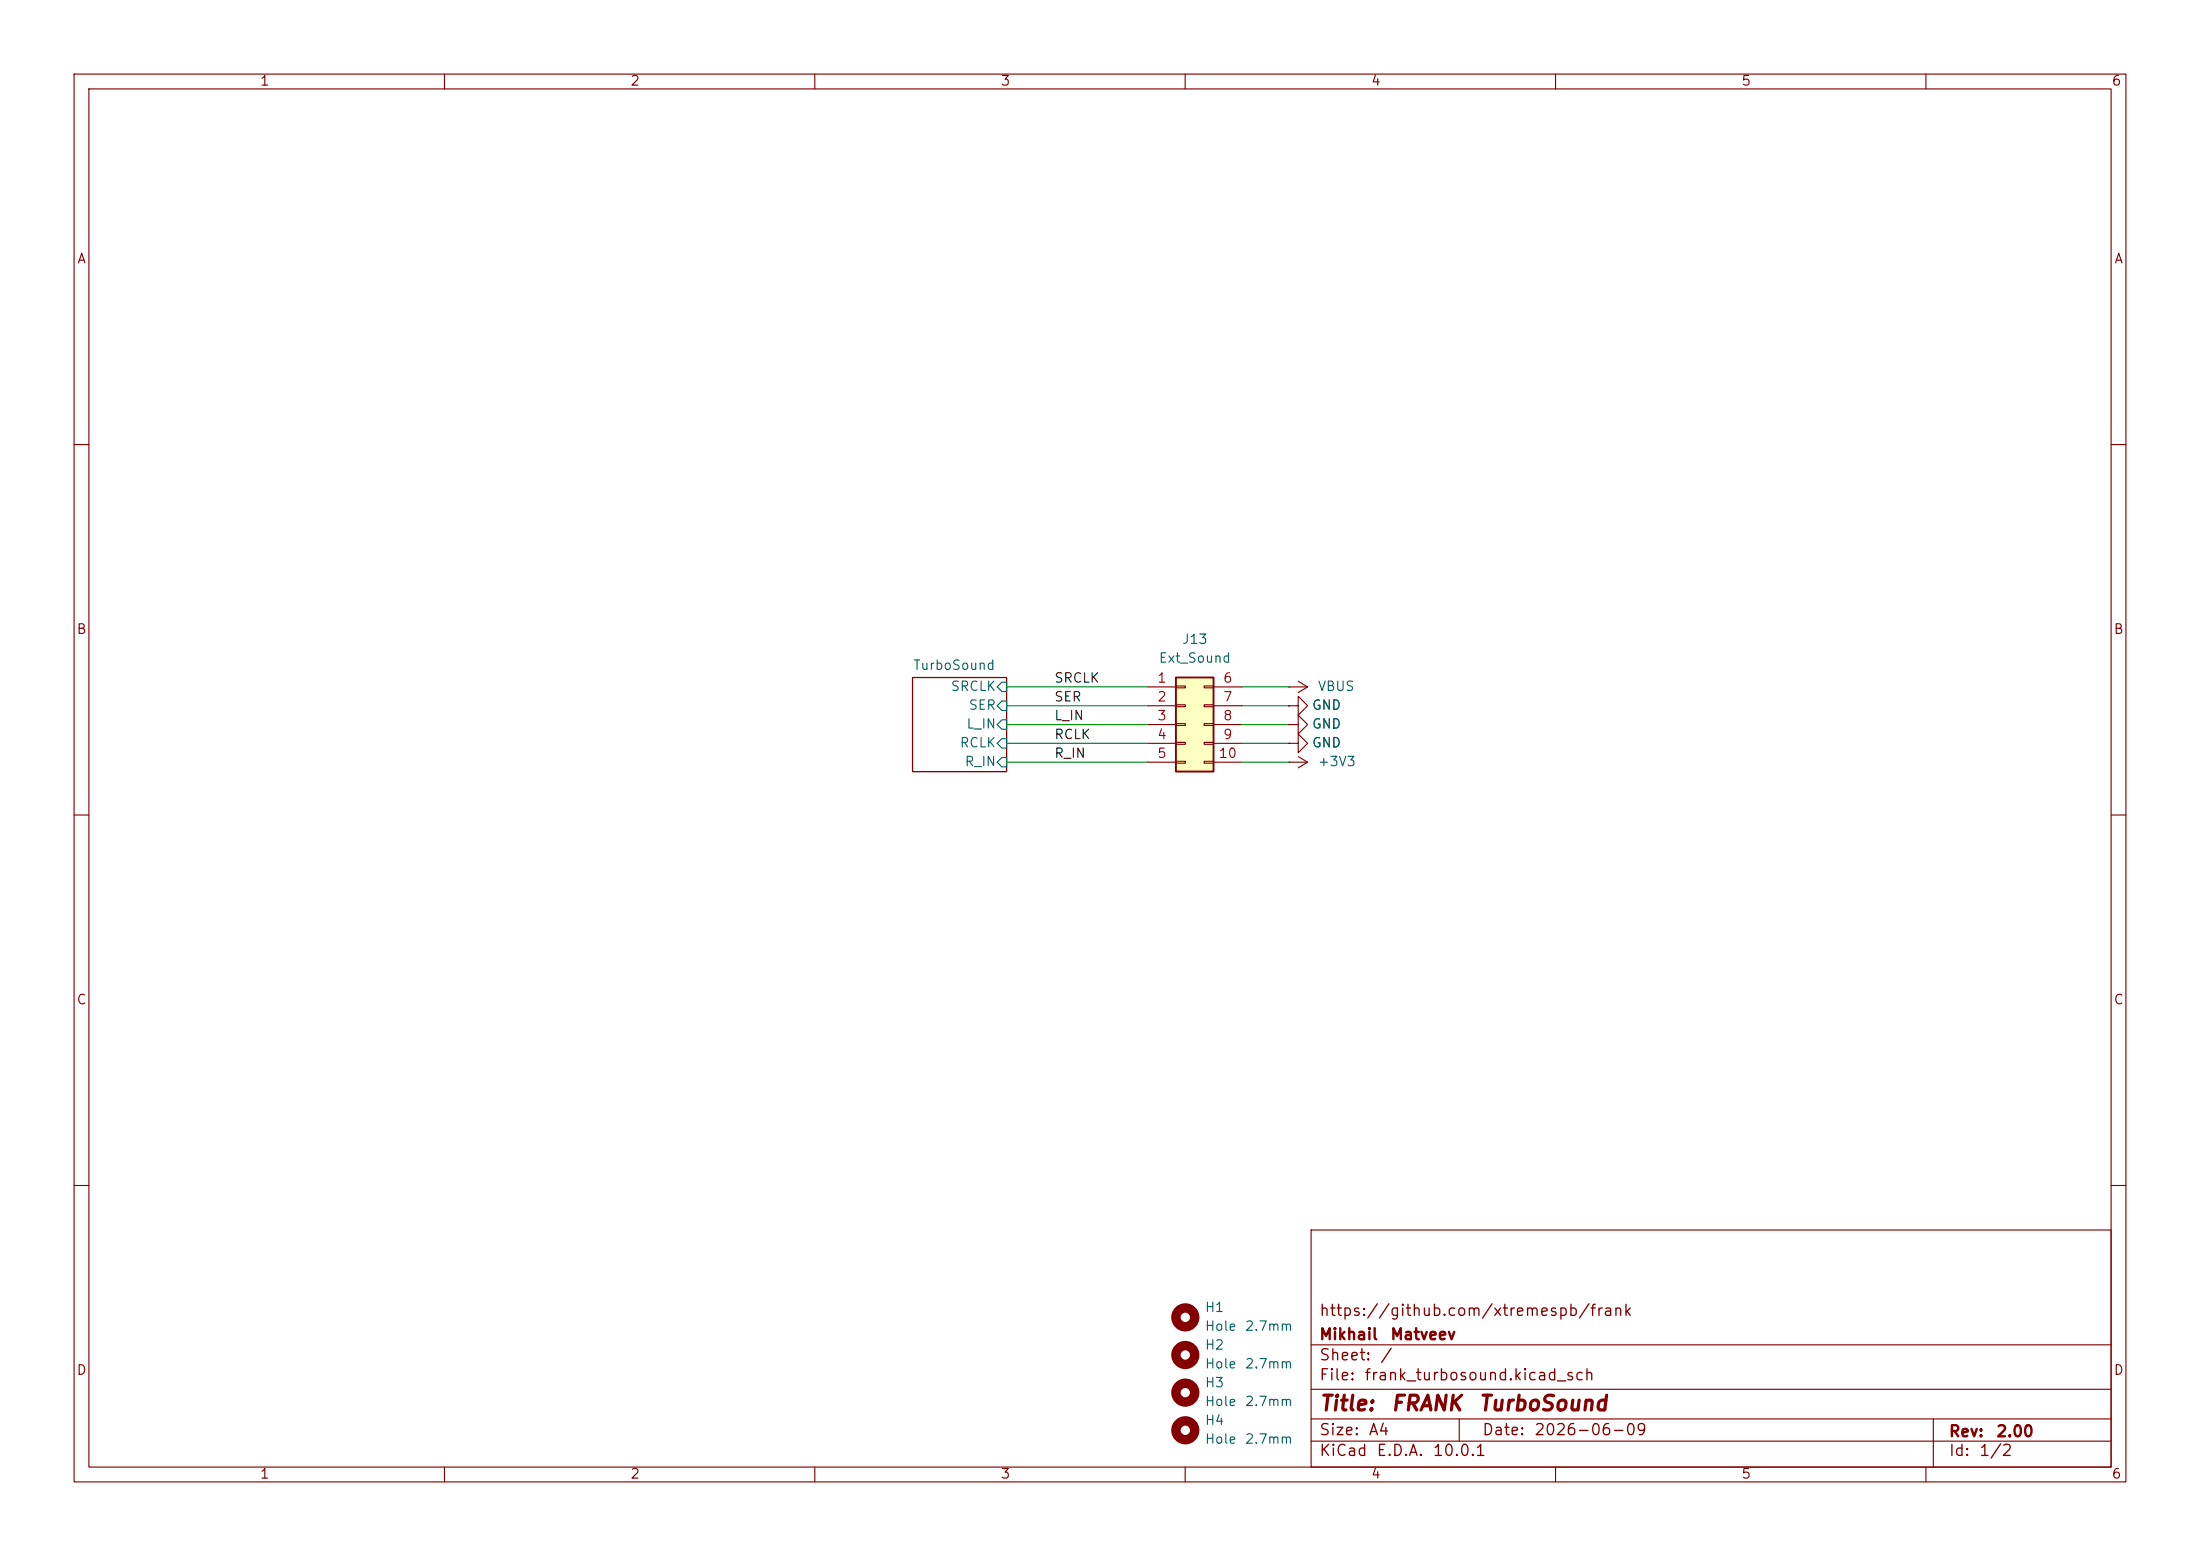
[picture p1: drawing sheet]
(kicad_sch
 (version 20260306)
 (generator "eeschema")
 (generator_version "10.0")
 (paper "A4")
 (title_block
  (title "${NAME} ${MODEL}")
  (date "${DATE}")
  (rev "${VERSION}")
  (company "Mikhail Matveev")
  (comment 1 "https://github.com/xtremespb/frank"))
 (lib_symbols
  (symbol "FRANK:+3V3"
   (power global)
   (pin_numbers (hide yes))
   (pin_names
    (offset 0) (hide yes)) (exclude_from_sim no) (in_bom yes) (on_board yes)
   (in_pos_files yes)
   (duplicate_pin_numbers_are_jumpers no)
   (property "Reference" "#PWR" (at 0 -3.81 0) (show_name no) (do_not_autoplace no) (hide yes) (effects (font (size 1.27 1.27))))
   (property "Value" "+3V3" (at 0 3.556 0) (show_name no) (do_not_autoplace no) (effects (font (size 1.27 1.27))))
   (property "Footprint" "" (at 0 0 0) (show_name no) (do_not_autoplace no) (hide yes) (effects (font (size 1.27 1.27))))
   (property "Datasheet" "" (at 0 0 0) (show_name no) (do_not_autoplace no) (hide yes) (effects (font (size 1.27 1.27))))
   (property "Description" "Power symbol creates a global label with name \"+3V3\"" (at 0 0 0) (show_name no) (do_not_autoplace no) (hide yes) (effects (font (size 1.27 1.27))))
   (symbol "+3V3_0_1"
    (polyline (pts (xy -0.762 1.27) (xy 0 2.54)) (stroke (width 0) (type default)) (fill (type none)))
    (polyline (pts (xy 0 2.54) (xy 0.762 1.27)) (stroke (width 0) (type default)) (fill (type none)))
    (polyline (pts (xy 0 0) (xy 0 2.54)) (stroke (width 0) (type default)) (fill (type none))))
   (symbol "+3V3_1_1"
    (pin power_in line (at 0 0 90) (length 0) (name "" (effects (font (size 1.27 1.27)))) (number "1" (effects (font (size 1.27 1.27))))))
   (embedded_fonts no))
  (symbol "FRANK:Conn_02x05_Top_Bottom"
   (pin_names
    (offset 1.016) (hide yes)) (exclude_from_sim no) (in_bom yes) (on_board yes)
   (in_pos_files yes)
   (duplicate_pin_numbers_are_jumpers no)
   (property "Reference" "J" (at 1.27 7.62 0) (show_name no) (do_not_autoplace no) (effects (font (size 1.27 1.27))))
   (property "Value" "Conn_02x05_Top_Bottom" (at 1.27 -7.62 0) (show_name no) (do_not_autoplace no) (effects (font (size 1.27 1.27))))
   (property "Footprint" "" (at 0 0 0) (show_name no) (do_not_autoplace no) (hide yes) (effects (font (size 1.27 1.27))))
   (property "Datasheet" "" (at 0 0 0) (show_name no) (do_not_autoplace no) (hide yes) (effects (font (size 1.27 1.27))))
   (property "Description" "Generic connector, double row, 02x05, top/bottom pin numbering scheme (row 1: 1...pins_per_row, row2: pins_per_row+1 ... num_pins), script generated (kicad-library-utils/schlib/autogen/connector/)" (at 0 0 0) (show_name no) (do_not_autoplace no) (hide yes) (effects (font (size 1.27 1.27))))
   (symbol "Conn_02x05_Top_Bottom_1_1"
    (rectangle (start -1.27 6.35) (end 3.81 -6.35) (stroke (width 0.254) (type default)) (fill (type background)))
    (rectangle (start -1.27 5.207) (end 0 4.953) (stroke (width 0.1524) (type default)) (fill (type none)))
    (rectangle (start -1.27 2.667) (end 0 2.413) (stroke (width 0.1524) (type default)) (fill (type none)))
    (rectangle (start -1.27 0.127) (end 0 -0.127) (stroke (width 0.1524) (type default)) (fill (type none)))
    (rectangle (start -1.27 -2.413) (end 0 -2.667) (stroke (width 0.1524) (type default)) (fill (type none)))
    (rectangle (start -1.27 -4.953) (end 0 -5.207) (stroke (width 0.1524) (type default)) (fill (type none)))
    (rectangle (start 3.81 5.207) (end 2.54 4.953) (stroke (width 0.1524) (type default)) (fill (type none)))
    (rectangle (start 3.81 2.667) (end 2.54 2.413) (stroke (width 0.1524) (type default)) (fill (type none)))
    (rectangle (start 3.81 0.127) (end 2.54 -0.127) (stroke (width 0.1524) (type default)) (fill (type none)))
    (rectangle (start 3.81 -2.413) (end 2.54 -2.667) (stroke (width 0.1524) (type default)) (fill (type none)))
    (rectangle (start 3.81 -4.953) (end 2.54 -5.207) (stroke (width 0.1524) (type default)) (fill (type none)))
    (pin passive line (at -5.08 5.08 0) (length 3.81) (name "Pin_1" (effects (font (size 1.27 1.27)))) (number "1" (effects (font (size 1.27 1.27)))))
    (pin passive line (at -5.08 2.54 0) (length 3.81) (name "Pin_2" (effects (font (size 1.27 1.27)))) (number "2" (effects (font (size 1.27 1.27)))))
    (pin passive line (at -5.08 0 0) (length 3.81) (name "Pin_3" (effects (font (size 1.27 1.27)))) (number "3" (effects (font (size 1.27 1.27)))))
    (pin passive line (at -5.08 -2.54 0) (length 3.81) (name "Pin_4" (effects (font (size 1.27 1.27)))) (number "4" (effects (font (size 1.27 1.27)))))
    (pin passive line (at -5.08 -5.08 0) (length 3.81) (name "Pin_5" (effects (font (size 1.27 1.27)))) (number "5" (effects (font (size 1.27 1.27)))))
    (pin passive line (at 7.62 5.08 180) (length 3.81) (name "Pin_6" (effects (font (size 1.27 1.27)))) (number "6" (effects (font (size 1.27 1.27)))))
    (pin passive line (at 7.62 2.54 180) (length 3.81) (name "Pin_7" (effects (font (size 1.27 1.27)))) (number "7" (effects (font (size 1.27 1.27)))))
    (pin passive line (at 7.62 0 180) (length 3.81) (name "Pin_8" (effects (font (size 1.27 1.27)))) (number "8" (effects (font (size 1.27 1.27)))))
    (pin passive line (at 7.62 -2.54 180) (length 3.81) (name "Pin_9" (effects (font (size 1.27 1.27)))) (number "9" (effects (font (size 1.27 1.27)))))
    (pin passive line (at 7.62 -5.08 180) (length 3.81) (name "Pin_10" (effects (font (size 1.27 1.27)))) (number "10" (effects (font (size 1.27 1.27))))))
   (embedded_fonts no))
  (symbol "FRANK:GND"
   (power global)
   (pin_numbers (hide yes))
   (pin_names
    (offset 0) (hide yes)) (exclude_from_sim no) (in_bom yes) (on_board yes)
   (in_pos_files yes)
   (duplicate_pin_numbers_are_jumpers no)
   (property "Reference" "#PWR" (at 0 -6.35 0) (show_name no) (do_not_autoplace no) (hide yes) (effects (font (size 1.27 1.27))))
   (property "Value" "GND" (at 0 -3.81 0) (show_name no) (do_not_autoplace no) (effects (font (size 1.27 1.27))))
   (property "Footprint" "" (at 0 0 0) (show_name no) (do_not_autoplace no) (hide yes) (effects (font (size 1.27 1.27))))
   (property "Datasheet" "" (at 0 0 0) (show_name no) (do_not_autoplace no) (hide yes) (effects (font (size 1.27 1.27))))
   (property "Description" "Power symbol creates a global label with name \"GND\" , ground" (at 0 0 0) (show_name no) (do_not_autoplace no) (hide yes) (effects (font (size 1.27 1.27))))
   (symbol "GND_0_1"
    (polyline (pts (xy 0 0) (xy 0 -1.27) (xy 1.27 -1.27) (xy 0 -2.54) (xy -1.27 -1.27) (xy 0 -1.27)) (stroke (width 0) (type default)) (fill (type none))))
   (symbol "GND_1_1"
    (pin power_in line (at 0 0 270) (length 0) (name "" (effects (font (size 1.27 1.27)))) (number "1" (effects (font (size 1.27 1.27))))))
   (embedded_fonts no))
  (symbol "FRANK:MountingHole"
   (pin_names
    (offset 1.016)) (exclude_from_sim yes) (in_bom no) (on_board yes)
   (in_pos_files yes)
   (duplicate_pin_numbers_are_jumpers no)
   (property "Reference" "H" (at 0 5.08 0) (show_name no) (do_not_autoplace no) (effects (font (size 1.27 1.27))))
   (property "Value" "MountingHole" (at 0 3.175 0) (show_name no) (do_not_autoplace no) (effects (font (size 1.27 1.27))))
   (property "Footprint" "" (at 0 0 0) (show_name no) (do_not_autoplace no) (hide yes) (effects (font (size 1.27 1.27))))
   (property "Datasheet" "" (at 0 0 0) (show_name no) (do_not_autoplace no) (hide yes) (effects (font (size 1.27 1.27))))
   (property "Description" "Mounting Hole without connection" (at 0 0 0) (show_name no) (do_not_autoplace no) (hide yes) (effects (font (size 1.27 1.27))))
   (symbol "MountingHole_0_1"
    (circle (center 0 0) (radius 1.27) (stroke (width 1.27) (type default)) (fill (type none))))
   (embedded_fonts no))
  (symbol "FRANK:VBUS"
   (power global)
   (pin_numbers (hide yes))
   (pin_names
    (offset 0) (hide yes)) (exclude_from_sim no) (in_bom yes) (on_board yes)
   (in_pos_files yes)
   (duplicate_pin_numbers_are_jumpers no)
   (property "Reference" "#PWR" (at 0 -3.81 0) (show_name no) (do_not_autoplace no) (hide yes) (effects (font (size 1.27 1.27))))
   (property "Value" "VBUS" (at 0 3.556 0) (show_name no) (do_not_autoplace no) (effects (font (size 1.27 1.27))))
   (property "Footprint" "" (at 0 0 0) (show_name no) (do_not_autoplace no) (hide yes) (effects (font (size 1.27 1.27))))
   (property "Datasheet" "" (at 0 0 0) (show_name no) (do_not_autoplace no) (hide yes) (effects (font (size 1.27 1.27))))
   (property "Description" "Power symbol creates a global label with name \"VBUS\"" (at 0 0 0) (show_name no) (do_not_autoplace no) (hide yes) (effects (font (size 1.27 1.27))))
   (symbol "VBUS_0_1"
    (polyline (pts (xy -0.762 1.27) (xy 0 2.54)) (stroke (width 0) (type default)) (fill (type none)))
    (polyline (pts (xy 0 2.54) (xy 0.762 1.27)) (stroke (width 0) (type default)) (fill (type none)))
    (polyline (pts (xy 0 0) (xy 0 2.54)) (stroke (width 0) (type default)) (fill (type none))))
   (symbol "VBUS_1_1"
    (pin power_in line (at 0 0 90) (length 0) (name "" (effects (font (size 1.27 1.27)))) (number "1" (effects (font (size 1.27 1.27))))))
   (embedded_fonts no)))
 (wire
  (pts (xy 135.89 100.33) (xy 154.94 100.33))
  (stroke (width 0) (type default)))
 (wire
  (pts (xy 173.99 97.79) (xy 167.64 97.79))
  (stroke (width 0) (type default)))
 (wire
  (pts (xy 173.99 92.71) (xy 167.64 92.71))
  (stroke (width 0) (type default)))
 (wire
  (pts (xy 173.99 100.33) (xy 167.64 100.33))
  (stroke (width 0) (type default)))
 (wire
  (pts (xy 135.89 102.87) (xy 154.94 102.87))
  (stroke (width 0) (type default)))
 (wire
  (pts (xy 135.89 95.25) (xy 154.94 95.25))
  (stroke (width 0) (type default)))
 (wire
  (pts (xy 173.99 95.25) (xy 167.64 95.25))
  (stroke (width 0) (type default)))
 (wire
  (pts (xy 135.89 97.79) (xy 154.94 97.79))
  (stroke (width 0) (type default)))
 (wire
  (pts (xy 135.89 92.71) (xy 154.94 92.71))
  (stroke (width 0) (type default)))
 (wire
  (pts (xy 173.99 102.87) (xy 167.64 102.87))
  (stroke (width 0) (type default)))
 (label "RCLK"
  (at 142.24 100.33 0)
  (effects (font (size 1.27 1.27)) (justify left bottom)))
 (label "R_IN"
  (at 142.24 102.87 0)
  (effects (font (size 1.27 1.27)) (justify left bottom)))
 (label "SER"
  (at 142.24 95.25 0)
  (effects (font (size 1.27 1.27)) (justify left bottom)))
 (label "SRCLK"
  (at 142.24 92.71 0)
  (effects (font (size 1.27 1.27)) (justify left bottom)))
 (label "L_IN"
  (at 142.24 97.79 0)
  (effects (font (size 1.27 1.27)) (justify left bottom)))
 (symbol
  (lib_id "FRANK:Conn_02x05_Top_Bottom")
  (at 160.02 97.79 0)
  (unit 1)
  (body_style 1)
  (exclude_from_sim no)
  (in_bom yes)
  (on_board yes)
  (in_pos_files yes)
  (dnp no)
  (fields_autoplaced yes)
  (property "Reference" "J13" (at 161.29 86.36 0) (show_name no) (do_not_autoplace no) (effects (font (size 1.27 1.27))))
  (property "Value" "Ext_Sound" (at 161.29 88.9 0) (show_name no) (do_not_autoplace no) (effects (font (size 1.27 1.27))))
  (property "Footprint" "FRANK:IDC-Header_2x05_P2.54mm_Vertical" (at 160.02 97.79 0) (hide yes) (show_name no) (do_not_autoplace no) (effects (font (size 1.27 1.27))))
  (property "Datasheet" "" (at 160.02 97.79 0) (hide yes) (show_name no) (do_not_autoplace no) (effects (font (size 1.27 1.27))))
  (property "Description" "Generic connector, double row, 02x05, top/bottom pin numbering scheme (row 1: 1...pins_per_row, row2: pins_per_row+1 ... num_pins), script generated (kicad-library-utils/schlib/autogen/connector/)" (at 160.02 97.79 0) (hide yes) (show_name no) (do_not_autoplace no) (effects (font (size 1.27 1.27))))
  (pin "6")
  (pin "2")
  (pin "8")
  (pin "10")
  (pin "7")
  (pin "1")
  (pin "5")
  (pin "3")
  (pin "4")
  (pin "9"))
 (symbol
  (lib_id "FRANK:MountingHole")
  (at 160.02 187.96 0)
  (unit 1)
  (body_style 1)
  (exclude_from_sim yes)
  (in_bom no)
  (on_board yes)
  (in_pos_files yes)
  (dnp no)
  (fields_autoplaced yes)
  (property "Reference" "H3" (at 162.56 186.6899 0) (show_name no) (do_not_autoplace no) (effects (font (size 1.27 1.27)) (justify left)))
  (property "Value" "Hole 2.7mm" (at 162.56 189.2299 0) (show_name no) (do_not_autoplace no) (effects (font (size 1.27 1.27)) (justify left)))
  (property "Footprint" "FRANK:MountingHole_2.7mm" (at 160.02 187.96 0) (hide yes) (show_name no) (do_not_autoplace no) (effects (font (size 1.27 1.27))))
  (property "Datasheet" "" (at 160.02 187.96 0) (hide yes) (show_name no) (do_not_autoplace no) (effects (font (size 1.27 1.27))))
  (property "Description" "Mounting Hole without connection" (at 160.02 187.96 0) (hide yes) (show_name no) (do_not_autoplace no) (effects (font (size 1.27 1.27))))
  (property "AliExpress" "" (at 160.02 187.96 0) (hide yes) (show_name no) (do_not_autoplace no) (effects (font (size 1.27 1.27))))
  (property "Height" "" (at 160.02 187.96 0) (hide yes) (show_name no) (do_not_autoplace no) (effects (font (size 1.27 1.27))))
  (property "Manufacturer_Name" "" (at 160.02 187.96 0) (hide yes) (show_name no) (do_not_autoplace no) (effects (font (size 1.27 1.27))))
  (property "Manufacturer_Part_Number" "" (at 160.02 187.96 0) (hide yes) (show_name no) (do_not_autoplace no) (effects (font (size 1.27 1.27))))
  (property "Mouser Part Number" "" (at 160.02 187.96 0) (hide yes) (show_name no) (do_not_autoplace no) (effects (font (size 1.27 1.27))))
  (property "Mouser Price/Stock" "" (at 160.02 187.96 0) (hide yes) (show_name no) (do_not_autoplace no) (effects (font (size 1.27 1.27))))
  (property "Sim.Device" "" (at 160.02 187.96 0) (hide yes) (show_name no) (do_not_autoplace no) (effects (font (size 1.27 1.27)))))
 (symbol
  (lib_id "FRANK:+3V3")
  (at 173.99 102.87 270)
  (unit 1)
  (body_style 1)
  (exclude_from_sim no)
  (in_bom yes)
  (on_board yes)
  (in_pos_files yes)
  (dnp no)
  (fields_autoplaced yes)
  (property "Reference" "#PWR0119" (at 170.18 102.87 0) (hide yes) (show_name no) (do_not_autoplace no) (effects (font (size 1.27 1.27))))
  (property "Value" "+3V3" (at 177.8 102.8699 90) (show_name no) (do_not_autoplace no) (effects (font (size 1.27 1.27)) (justify left)))
  (property "Footprint" "" (at 173.99 102.87 0) (hide yes) (show_name no) (do_not_autoplace no) (effects (font (size 1.27 1.27))))
  (property "Datasheet" "" (at 173.99 102.87 0) (hide yes) (show_name no) (do_not_autoplace no) (effects (font (size 1.27 1.27))))
  (property "Description" "Power symbol creates a global label with name \"+3V3\"" (at 173.99 102.87 0) (hide yes) (show_name no) (do_not_autoplace no) (effects (font (size 1.27 1.27))))
  (pin "1"))
 (symbol
  (lib_id "FRANK:VBUS")
  (at 173.99 92.71 270)
  (unit 1)
  (body_style 1)
  (exclude_from_sim no)
  (in_bom yes)
  (on_board yes)
  (in_pos_files yes)
  (dnp no)
  (fields_autoplaced yes)
  (property "Reference" "#PWR0115" (at 170.18 92.71 0) (hide yes) (show_name no) (do_not_autoplace no) (effects (font (size 1.27 1.27))))
  (property "Value" "VBUS" (at 177.8 92.7099 90) (show_name no) (do_not_autoplace no) (effects (font (size 1.27 1.27)) (justify left)))
  (property "Footprint" "" (at 173.99 92.71 0) (hide yes) (show_name no) (do_not_autoplace no) (effects (font (size 1.27 1.27))))
  (property "Datasheet" "" (at 173.99 92.71 0) (hide yes) (show_name no) (do_not_autoplace no) (effects (font (size 1.27 1.27))))
  (property "Description" "Power symbol creates a global label with name \"VBUS\"" (at 173.99 92.71 0) (hide yes) (show_name no) (do_not_autoplace no) (effects (font (size 1.27 1.27))))
  (pin "1"))
 (symbol
  (lib_id "FRANK:GND")
  (at 173.99 97.79 90)
  (unit 1)
  (body_style 1)
  (exclude_from_sim no)
  (in_bom yes)
  (on_board yes)
  (in_pos_files yes)
  (dnp no)
  (property "Reference" "#PWR0117" (at 180.34 97.79 0) (hide yes) (show_name no) (do_not_autoplace no) (effects (font (size 1.27 1.27))))
  (property "Value" "GND" (at 179.07 97.79 90) (show_name no) (do_not_autoplace no) (effects (font (size 1.27 1.27))))
  (property "Footprint" "" (at 173.99 97.79 0) (hide yes) (show_name no) (do_not_autoplace no) (effects (font (size 1.27 1.27))))
  (property "Datasheet" "" (at 173.99 97.79 0) (hide yes) (show_name no) (do_not_autoplace no) (effects (font (size 1.27 1.27))))
  (property "Description" "Power symbol creates a global label with name \"GND\" , ground" (at 173.99 97.79 0) (hide yes) (show_name no) (do_not_autoplace no) (effects (font (size 1.27 1.27))))
  (pin "1"))
 (symbol
  (lib_id "FRANK:GND")
  (at 173.99 95.25 90)
  (unit 1)
  (body_style 1)
  (exclude_from_sim no)
  (in_bom yes)
  (on_board yes)
  (in_pos_files yes)
  (dnp no)
  (property "Reference" "#PWR0116" (at 180.34 95.25 0) (hide yes) (show_name no) (do_not_autoplace no) (effects (font (size 1.27 1.27))))
  (property "Value" "GND" (at 179.07 95.25 90) (show_name no) (do_not_autoplace no) (effects (font (size 1.27 1.27))))
  (property "Footprint" "" (at 173.99 95.25 0) (hide yes) (show_name no) (do_not_autoplace no) (effects (font (size 1.27 1.27))))
  (property "Datasheet" "" (at 173.99 95.25 0) (hide yes) (show_name no) (do_not_autoplace no) (effects (font (size 1.27 1.27))))
  (property "Description" "Power symbol creates a global label with name \"GND\" , ground" (at 173.99 95.25 0) (hide yes) (show_name no) (do_not_autoplace no) (effects (font (size 1.27 1.27))))
  (pin "1"))
 (symbol
  (lib_id "FRANK:MountingHole")
  (at 160.02 182.88 0)
  (unit 1)
  (body_style 1)
  (exclude_from_sim yes)
  (in_bom no)
  (on_board yes)
  (in_pos_files yes)
  (dnp no)
  (fields_autoplaced yes)
  (property "Reference" "H2" (at 162.56 181.6099 0) (show_name no) (do_not_autoplace no) (effects (font (size 1.27 1.27)) (justify left)))
  (property "Value" "Hole 2.7mm" (at 162.56 184.1499 0) (show_name no) (do_not_autoplace no) (effects (font (size 1.27 1.27)) (justify left)))
  (property "Footprint" "FRANK:MountingHole_2.7mm" (at 160.02 182.88 0) (hide yes) (show_name no) (do_not_autoplace no) (effects (font (size 1.27 1.27))))
  (property "Datasheet" "" (at 160.02 182.88 0) (hide yes) (show_name no) (do_not_autoplace no) (effects (font (size 1.27 1.27))))
  (property "Description" "Mounting Hole without connection" (at 160.02 182.88 0) (hide yes) (show_name no) (do_not_autoplace no) (effects (font (size 1.27 1.27))))
  (property "AliExpress" "" (at 160.02 182.88 0) (hide yes) (show_name no) (do_not_autoplace no) (effects (font (size 1.27 1.27))))
  (property "Height" "" (at 160.02 182.88 0) (hide yes) (show_name no) (do_not_autoplace no) (effects (font (size 1.27 1.27))))
  (property "Manufacturer_Name" "" (at 160.02 182.88 0) (hide yes) (show_name no) (do_not_autoplace no) (effects (font (size 1.27 1.27))))
  (property "Manufacturer_Part_Number" "" (at 160.02 182.88 0) (hide yes) (show_name no) (do_not_autoplace no) (effects (font (size 1.27 1.27))))
  (property "Mouser Part Number" "" (at 160.02 182.88 0) (hide yes) (show_name no) (do_not_autoplace no) (effects (font (size 1.27 1.27))))
  (property "Mouser Price/Stock" "" (at 160.02 182.88 0) (hide yes) (show_name no) (do_not_autoplace no) (effects (font (size 1.27 1.27))))
  (property "Sim.Device" "" (at 160.02 182.88 0) (hide yes) (show_name no) (do_not_autoplace no) (effects (font (size 1.27 1.27)))))
 (symbol
  (lib_id "FRANK:MountingHole")
  (at 160.02 193.04 0)
  (unit 1)
  (body_style 1)
  (exclude_from_sim yes)
  (in_bom no)
  (on_board yes)
  (in_pos_files yes)
  (dnp no)
  (fields_autoplaced yes)
  (property "Reference" "H4" (at 162.56 191.7699 0) (show_name no) (do_not_autoplace no) (effects (font (size 1.27 1.27)) (justify left)))
  (property "Value" "Hole 2.7mm" (at 162.56 194.3099 0) (show_name no) (do_not_autoplace no) (effects (font (size 1.27 1.27)) (justify left)))
  (property "Footprint" "FRANK:MountingHole_2.7mm" (at 160.02 193.04 0) (hide yes) (show_name no) (do_not_autoplace no) (effects (font (size 1.27 1.27))))
  (property "Datasheet" "" (at 160.02 193.04 0) (hide yes) (show_name no) (do_not_autoplace no) (effects (font (size 1.27 1.27))))
  (property "Description" "Mounting Hole without connection" (at 160.02 193.04 0) (hide yes) (show_name no) (do_not_autoplace no) (effects (font (size 1.27 1.27))))
  (property "AliExpress" "" (at 160.02 193.04 0) (hide yes) (show_name no) (do_not_autoplace no) (effects (font (size 1.27 1.27))))
  (property "Height" "" (at 160.02 193.04 0) (hide yes) (show_name no) (do_not_autoplace no) (effects (font (size 1.27 1.27))))
  (property "Manufacturer_Name" "" (at 160.02 193.04 0) (hide yes) (show_name no) (do_not_autoplace no) (effects (font (size 1.27 1.27))))
  (property "Manufacturer_Part_Number" "" (at 160.02 193.04 0) (hide yes) (show_name no) (do_not_autoplace no) (effects (font (size 1.27 1.27))))
  (property "Mouser Part Number" "" (at 160.02 193.04 0) (hide yes) (show_name no) (do_not_autoplace no) (effects (font (size 1.27 1.27))))
  (property "Mouser Price/Stock" "" (at 160.02 193.04 0) (hide yes) (show_name no) (do_not_autoplace no) (effects (font (size 1.27 1.27))))
  (property "Sim.Device" "" (at 160.02 193.04 0) (hide yes) (show_name no) (do_not_autoplace no) (effects (font (size 1.27 1.27)))))
 (symbol
  (lib_id "FRANK:MountingHole")
  (at 160.02 177.8 0)
  (unit 1)
  (body_style 1)
  (exclude_from_sim yes)
  (in_bom no)
  (on_board yes)
  (in_pos_files yes)
  (dnp no)
  (property "Reference" "H1" (at 162.56 176.5299 0) (show_name no) (do_not_autoplace no) (effects (font (size 1.27 1.27)) (justify left)))
  (property "Value" "Hole 2.7mm" (at 162.56 179.0699 0) (show_name no) (do_not_autoplace no) (effects (font (size 1.27 1.27)) (justify left)))
  (property "Footprint" "FRANK:MountingHole_2.7mm" (at 160.02 177.8 0) (hide yes) (show_name no) (do_not_autoplace no) (effects (font (size 1.27 1.27))))
  (property "Datasheet" "" (at 160.02 177.8 0) (hide yes) (show_name no) (do_not_autoplace no) (effects (font (size 1.27 1.27))))
  (property "Description" "Mounting Hole without connection" (at 160.02 177.8 0) (hide yes) (show_name no) (do_not_autoplace no) (effects (font (size 1.27 1.27))))
  (property "AliExpress" "" (at 160.02 177.8 0) (hide yes) (show_name no) (do_not_autoplace no) (effects (font (size 1.27 1.27))))
  (property "Height" "" (at 160.02 177.8 0) (hide yes) (show_name no) (do_not_autoplace no) (effects (font (size 1.27 1.27))))
  (property "Manufacturer_Name" "" (at 160.02 177.8 0) (hide yes) (show_name no) (do_not_autoplace no) (effects (font (size 1.27 1.27))))
  (property "Manufacturer_Part_Number" "" (at 160.02 177.8 0) (hide yes) (show_name no) (do_not_autoplace no) (effects (font (size 1.27 1.27))))
  (property "Mouser Part Number" "" (at 160.02 177.8 0) (hide yes) (show_name no) (do_not_autoplace no) (effects (font (size 1.27 1.27))))
  (property "Mouser Price/Stock" "" (at 160.02 177.8 0) (hide yes) (show_name no) (do_not_autoplace no) (effects (font (size 1.27 1.27))))
  (property "Sim.Device" "" (at 160.02 177.8 0) (hide yes) (show_name no) (do_not_autoplace no) (effects (font (size 1.27 1.27)))))
 (symbol
  (lib_id "FRANK:GND")
  (at 173.99 100.33 90)
  (unit 1)
  (body_style 1)
  (exclude_from_sim no)
  (in_bom yes)
  (on_board yes)
  (in_pos_files yes)
  (dnp no)
  (property "Reference" "#PWR0118" (at 180.34 100.33 0) (hide yes) (show_name no) (do_not_autoplace no) (effects (font (size 1.27 1.27))))
  (property "Value" "GND" (at 179.07 100.33 90) (show_name no) (do_not_autoplace no) (effects (font (size 1.27 1.27))))
  (property "Footprint" "" (at 173.99 100.33 0) (hide yes) (show_name no) (do_not_autoplace no) (effects (font (size 1.27 1.27))))
  (property "Datasheet" "" (at 173.99 100.33 0) (hide yes) (show_name no) (do_not_autoplace no) (effects (font (size 1.27 1.27))))
  (property "Description" "Power symbol creates a global label with name \"GND\" , ground" (at 173.99 100.33 0) (hide yes) (show_name no) (do_not_autoplace no) (effects (font (size 1.27 1.27))))
  (pin "1"))
 (sheet
  (at 123.19 91.44)
  (size 12.7 12.7)
  (exclude_from_sim no)
  (in_bom yes)
  (on_board yes)
  (dnp no)
  (fields_autoplaced yes)
  (stroke (width 0.1524) (type solid))
  (fill (color 0 0 0 0))
  (property "Sheetname" "TurboSound" (at 123.19 90.7284 0) (show_name no) (do_not_autoplace no) (effects (font (size 1.27 1.27)) (justify left bottom)))
  (property "Sheetfile" "turbosound_ay.kicad_sch" (at 123.19 104.7246 0) (hide yes) (show_name no) (do_not_autoplace no) (effects (font (size 1.27 1.27)) (justify left top)))
  (pin "L_IN" input (at 135.89 97.79 0) (effects (font (size 1.27 1.27)) (justify right)))
  (pin "RCLK" input (at 135.89 100.33 0) (effects (font (size 1.27 1.27)) (justify right)))
  (pin "R_IN" input (at 135.89 102.87 0) (effects (font (size 1.27 1.27)) (justify right)))
  (pin "SER" input (at 135.89 95.25 0) (effects (font (size 1.27 1.27)) (justify right)))
  (pin "SRCLK" input (at 135.89 92.71 0) (effects (font (size 1.27 1.27)) (justify right))))
 (sheet_instances
  (path ""
   (page "1")))
 (embedded_fonts no))
